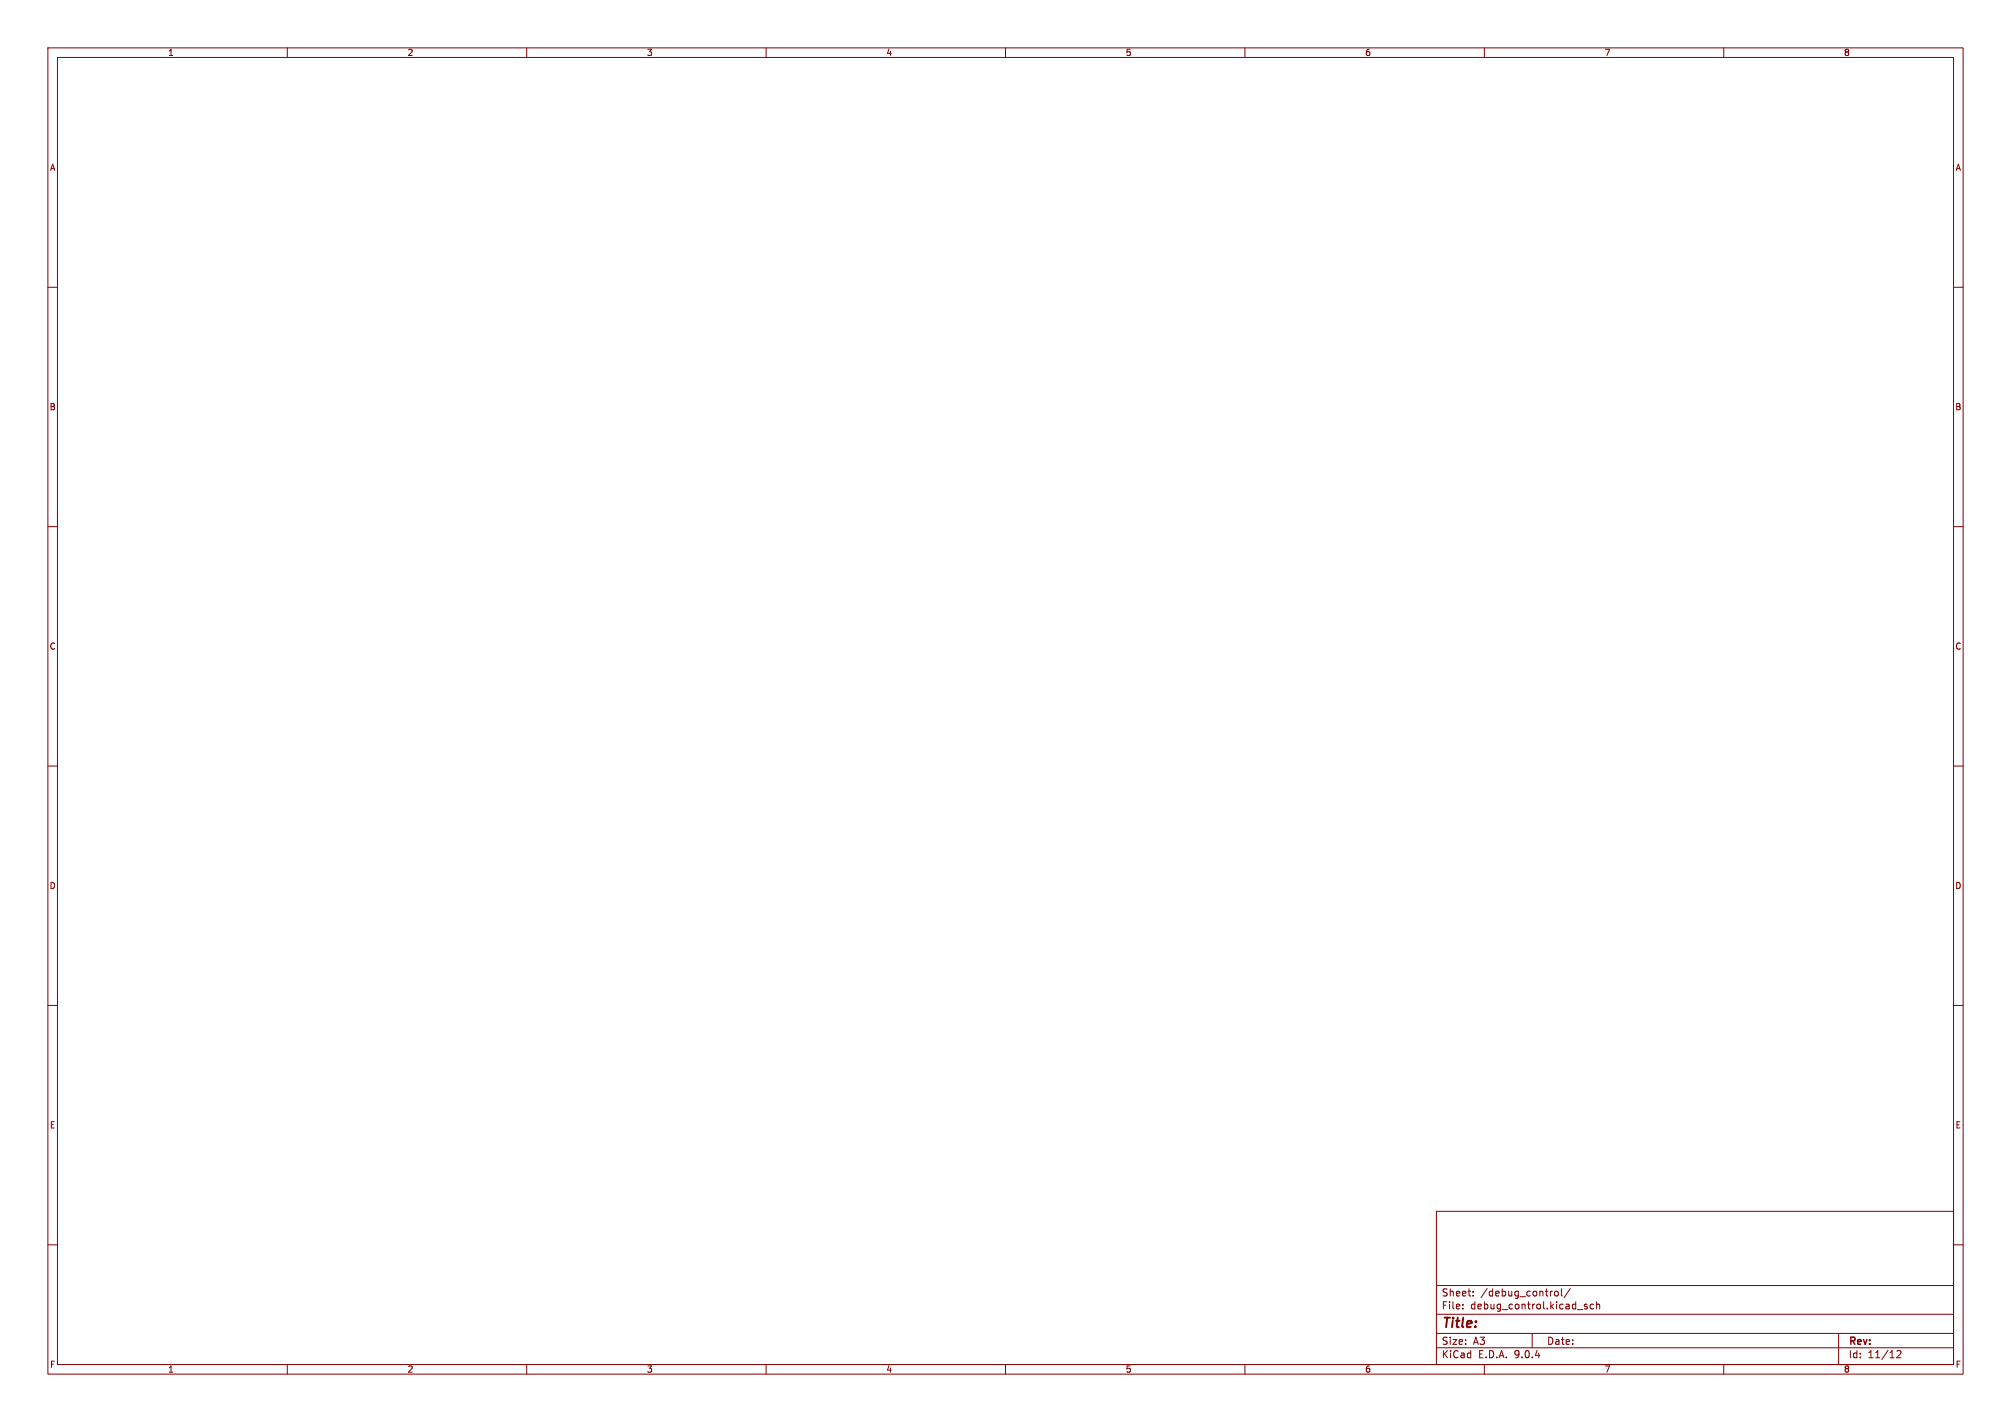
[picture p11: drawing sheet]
<svg xmlns="http://www.w3.org/2000/svg" width="420mm" height="297mm" viewBox="0 0 420 297" stroke-linecap="round" stroke-linejoin="round" font-family="sans-serif">
<g fill="none" stroke="#840000" stroke-width=".21">
<path d="M10 10h400v277h-400zM12 12h396v273h-396zM60 10v2M110 10v2M160 10v2M210 10v2M260 10v2M310 10v2M360 10v2M10 60h2M408 60h2M10 110h2"/>
<path d="M408 110h2M10 160h2M408 160h2M10 210h2M408 210h2M300 253h108v32h-108zM10 260h2M300 278.5h108M300 274.5h108M300 268.5h108M305.5 273.2v.2M305.5 272.5v.1"/>
<path d="M307.7 270.5v.2M307.7 269.8v.1M320 278.5v3M324.8 269.8l.4-.1 .2 .3v.4l-.2 .3-.4-.1-.1-.2zM326.1 269.2v1.3l.2 .2M327.9 269.1l-1.2 1.9M331.4 272.5l-.3-.1-.2 .2v.2l.5 .2v.3h-.5M332.8 272.5l-.4-.1-.3 .3 .1 .6h.6M333.4 272.5l.3-.1 .3 .1 .1 .9M333.4 271.9v1.5M384 278.5v6.5M408 260h2"/>
<path d="M60 285v2M110 285v2M160 285v2M210 285v2M260 285v2M300 281.5h108M310 285v2M360 285v2M396.2 282.2l.5-.1 .3 .4-.9 1.1h.9"/>
</g>
<text font-size="2.8" fill="#840000" x="301" y="277.9">Title:</text>
<g font-size="2.1" fill="#840000">
<text x="301" y="273.7">File:</text>
<text x="301" y="271">Sheet:</text>
<text x="307.1" y="273.7">debug_control.kicad_sch</text>
<text x="309.2" y="271">/debug_control/</text>
<text x="301" y="281.1">Size:</text>
<text x="307.6" y="281.1">A3</text>
<text x="323" y="281.1">Date:</text>
<text x="386" y="281.3">Rev:</text>
<text x="301" y="283.9">KiCad</text>
<text x="308.7" y="283.9">E.D.A.</text>
<text x="316.3" y="283.9">9.0.4</text>
<text x="386" y="283.9">Id:</text>
<text x="390.1" y="283.9">11/12</text>
</g>
<g font-size="1.8" fill="#840000">
<text x="35" y="11.9">1</text>
<text x="85" y="11.9">2</text>
<text x="135" y="11.9">3</text>
<text x="185" y="11.9">4</text>
<text x="235" y="11.9">5</text>
<text x="285" y="11.9">6</text>
<text x="335" y="11.9">7</text>
<text x="385" y="11.9">8</text>
<text x="10.3" y="35.9">A</text>
<text x="408.3" y="35.9">A</text>
<text x="10.3" y="85.9">B</text>
<text x="408.2" y="85.9">B</text>
<text x="10.3" y="135.9">C</text>
<text x="408.2" y="135.9">C</text>
<text x="10.3" y="185.9">D</text>
<text x="408.2" y="185.9">D</text>
<text x="10.3" y="235.9">E</text>
<text x="408.3" y="235.9">E</text>
<text x="10.3" y="285.9">F</text>
<text x="35" y="286.9">1</text>
<text x="85" y="286.9">2</text>
<text x="135" y="286.9">3</text>
<text x="185" y="286.9">4</text>
<text x="235" y="286.9">5</text>
<text x="285" y="286.9">6</text>
<text x="335" y="286.9">7</text>
<text x="385" y="286.9">8</text>
<text x="408.3" y="285.9">F</text>
</g>
</svg>
